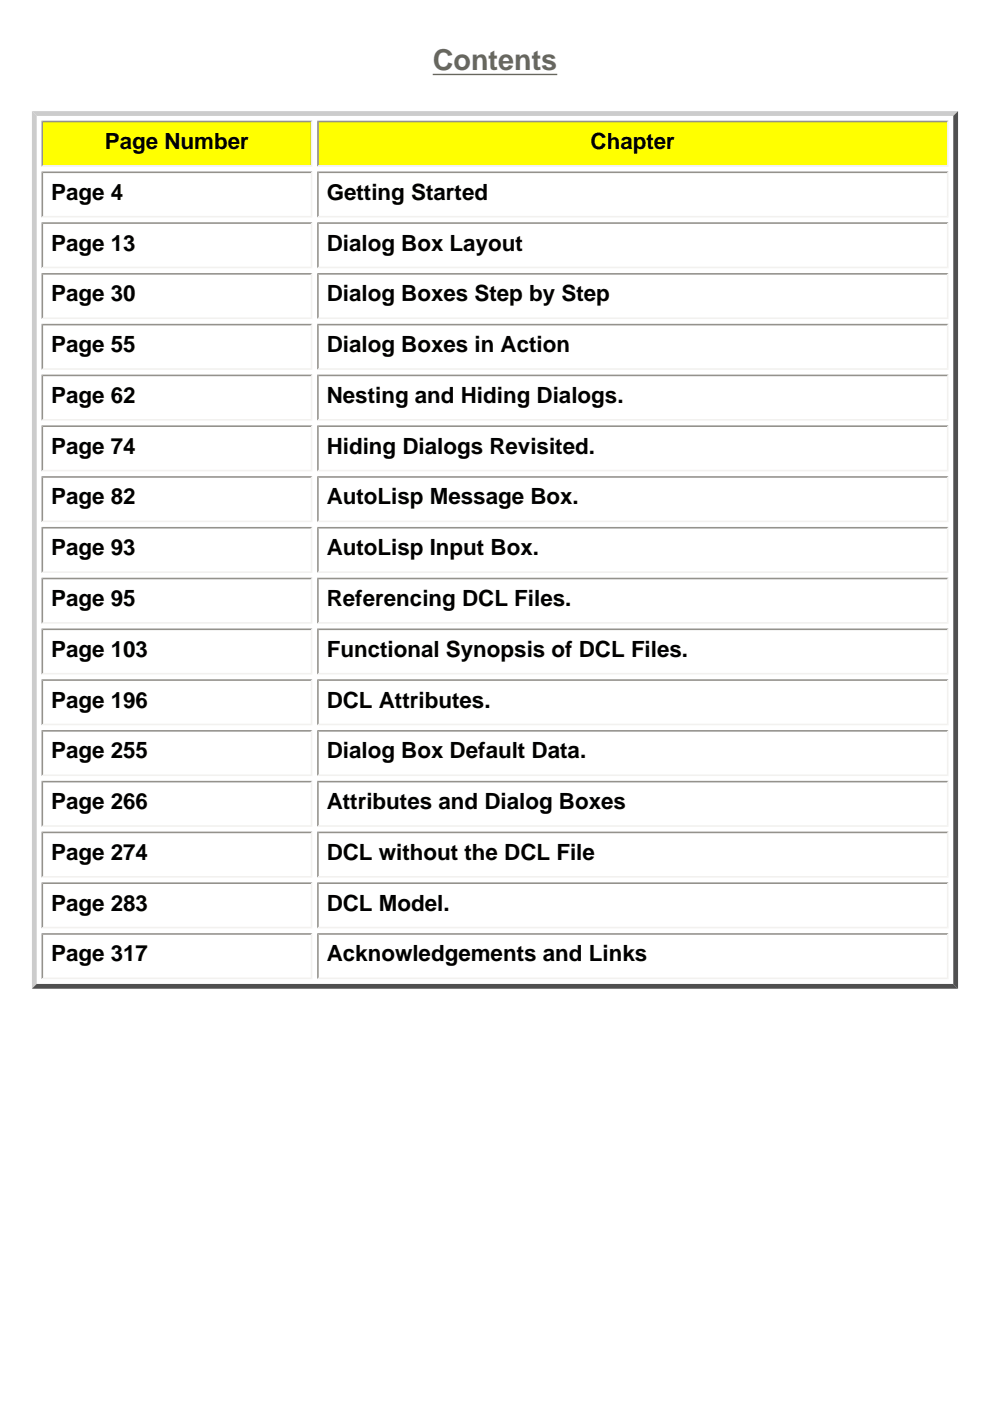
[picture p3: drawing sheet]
<svg xmlns="http://www.w3.org/2000/svg" width="210mm" height="297mm" viewBox="0 0 210 297" stroke-linecap="round" stroke-linejoin="round" font-family="sans-serif">
<g fill="#ccc">
<path d="M6.8 23.6h196.3l-1 1h-194.3z"/>
<path d="M6.8 23.6l1 1v184l-1 1z"/>
</g>
<g fill="#505050">
<path d="M202.1 24.6l1-1v186l-1-1z"/>
<path d="M7.8 208.6h194.3l1 1h-196.3z"/>
</g>
<path d="M9.1 25.9h56.8v9.1h-56.8z" fill="#ff0"/>
<path d="M8.8 25.8h57.4M9 25.6v9.7" fill="none" stroke="#94928c" stroke-width=".34"/>
<path d="M8.8 35.2h57.4M66 25.6v9.7" fill="none" stroke="#f2f1ef" stroke-width=".34"/>
<path d="M67.6 25.9h133.2v9.1h-133.2z" fill="#ff0"/>
<g fill="none" stroke="#94928c" stroke-width=".34">
<path d="M8.8 36.5h57.4M9 36.4v9.7M67.2 25.8h133.9M67.2 36.5h133.9M67.4 25.6v9.7M67.4 36.4v9.7M8.8 47.3h57.4M8.8 58.1h57.4M9 47.1v9.8M9 57.9v9.7M67.2 47.3h133.9M67.2 58.1h133.9"/>
<path d="M67.4 47.1v9.8M67.4 57.9v9.7M8.8 68.8h57.4M8.8 79.6h57.4M9 68.7v9.7M9 79.4v9.8M67.2 68.8h133.9M67.2 79.6h133.9M67.4 68.7v9.7M67.4 79.4v9.8M8.8 90.4h57.4M9 90.2v9.7"/>
<path d="M67.2 90.4h133.9M67.4 90.2v9.7M8.8 101.1h57.4M8.8 111.9h57.4M9 101v9.7M9 111.7v9.8M67.2 101.1h133.9M67.2 111.9h133.9M67.4 101v9.7M67.4 111.7v9.8M8.8 122.7h57.4M8.8 133.4h57.4"/>
<path d="M9 122.5v9.7M9 133.3v9.7M67.2 122.7h133.9M67.2 133.4h133.9M67.4 122.5v9.7M67.4 133.3v9.7M8.8 144.2h57.4M8.8 155h57.4M9 144v9.8M9 154.8v9.7M67.2 144.2h133.9M67.2 155h133.9"/>
<path d="M67.4 144v9.8M67.4 154.8v9.7M8.8 165.7h57.4M8.8 176.5h57.4M9 165.6v9.7M9 176.3v9.8M67.2 165.7h133.9M67.2 176.5h133.9M67.4 165.6v9.7M67.4 176.3v9.8M8.8 187.3h57.4M8.8 198h57.4"/>
<path d="M9 187.1v9.7M9 197.9v9.7M67.2 187.3h133.9M67.2 198h133.9M67.4 187.1v9.7M67.4 197.9v9.7"/>
</g>
<g fill="none" stroke="#f2f1ef" stroke-width=".34">
<path d="M66 36.4v9.7M67.2 35.2h133.9M200.9 25.6v9.7M200.9 36.4v9.7M8.8 45.9h57.4M8.8 56.7h57.4M66 47.1v9.8M66 57.9v9.7M67.2 45.9h133.9M67.2 56.7h133.9M200.9 47.1v9.8M200.9 57.9v9.7"/>
<path d="M8.8 67.5h57.4M8.8 78.2h57.4M66 68.7v9.7M66 79.4v9.8M67.2 67.5h133.9M67.2 78.2h133.9M200.9 68.7v9.7M200.9 79.4v9.8M8.8 89h57.4M8.8 99.8h57.4M66 90.2v9.7M67.2 89h133.9"/>
<path d="M67.2 99.8h133.9M200.9 90.2v9.7M8.8 110.5h57.4M66 101v9.7M66 111.7v9.8M67.2 110.5h133.9M200.9 101v9.7M200.9 111.7v9.8M8.8 121.3h57.4M8.8 132.1h57.4M66 122.5v9.7M66 133.3v9.7"/>
<path d="M67.2 121.3h133.9M67.2 132.1h133.9M200.9 122.5v9.7M200.9 133.3v9.7M8.8 142.8h57.4M8.8 153.6h57.4M66 144v9.8M66 154.8v9.7M67.2 142.8h133.9M67.2 153.6h133.9M200.9 144v9.8M200.9 154.8v9.7"/>
<path d="M8.8 164.4h57.4M8.8 175.1h57.4M66 165.6v9.7M66 176.3v9.8M67.2 164.4h133.9M67.2 175.1h133.9M200.9 165.6v9.7M200.9 176.3v9.8M8.8 185.9h57.4M8.8 196.7h57.4M66 187.1v9.7M66 197.9v9.7"/>
<path d="M67.2 185.9h133.9M67.2 196.7h133.9M200.9 187.1v9.7M200.9 197.9v9.7M8.8 207.4h57.4M67.2 207.4h133.9"/>
</g>
<path d="M91.7 15.8h26.5" fill="none" stroke="#666" stroke-width=".29"/>
<text font-size="6.1" fill="#666" x="91.7" y="14.9">Contents</text>
<g font-size="4.7">
<text x="22.2" y="31.6">Page Number</text>
<text x="125.2" y="31.6">Chapter</text>
<text x="10.8" y="42.4">Page 4</text>
<text x="69.3" y="42.4">Getting Started</text>
<text x="10.8" y="53.1">Page 13</text>
<text x="69.3" y="53.1">Dialog Box Layout</text>
<text x="10.8" y="63.9">Page 30</text>
<text x="69.3" y="63.9">Dialog Boxes Step by Step</text>
<text x="10.8" y="74.7">Page 55</text>
<text x="69.3" y="74.7">Dialog Boxes in Action</text>
<text x="10.8" y="85.4">Page 62</text>
<text x="69.3" y="85.4">Nesting and Hiding Dialogs.</text>
<text x="10.8" y="96.2">Page 74</text>
<text x="69.3" y="96.2">Hiding Dialogs Revisited.</text>
<text x="10.8" y="106.9">Page 82</text>
<text x="69.3" y="106.9">AutoLisp Message Box.</text>
<text x="10.8" y="117.7">Page 93</text>
<text x="69.3" y="117.7">AutoLisp Input Box.</text>
<text x="10.8" y="128.5">Page 95</text>
<text x="69.3" y="128.5">Referencing DCL Files.</text>
<text x="10.8" y="139.2">Page 103</text>
<text x="69.3" y="139.2">Functional Synopsis of DCL Files.</text>
<text x="10.8" y="150">Page 196</text>
<text x="69.3" y="150">DCL Attributes.</text>
<text x="10.8" y="160.8">Page 255</text>
<text x="69.3" y="160.8">Dialog Box Default Data.</text>
<text x="10.8" y="171.5">Page 266</text>
<text x="69.3" y="171.5">Attributes and Dialog Boxes</text>
<text x="10.8" y="182.3">Page 274</text>
<text x="69.3" y="182.3">DCL without the DCL File</text>
<text x="10.8" y="193.1">Page 283</text>
<text x="69.3" y="193.1">DCL Model.</text>
<text x="10.8" y="203.8">Page 317</text>
<text x="69.3" y="203.8">Acknowledgements and Links</text>
</g>
</svg>
